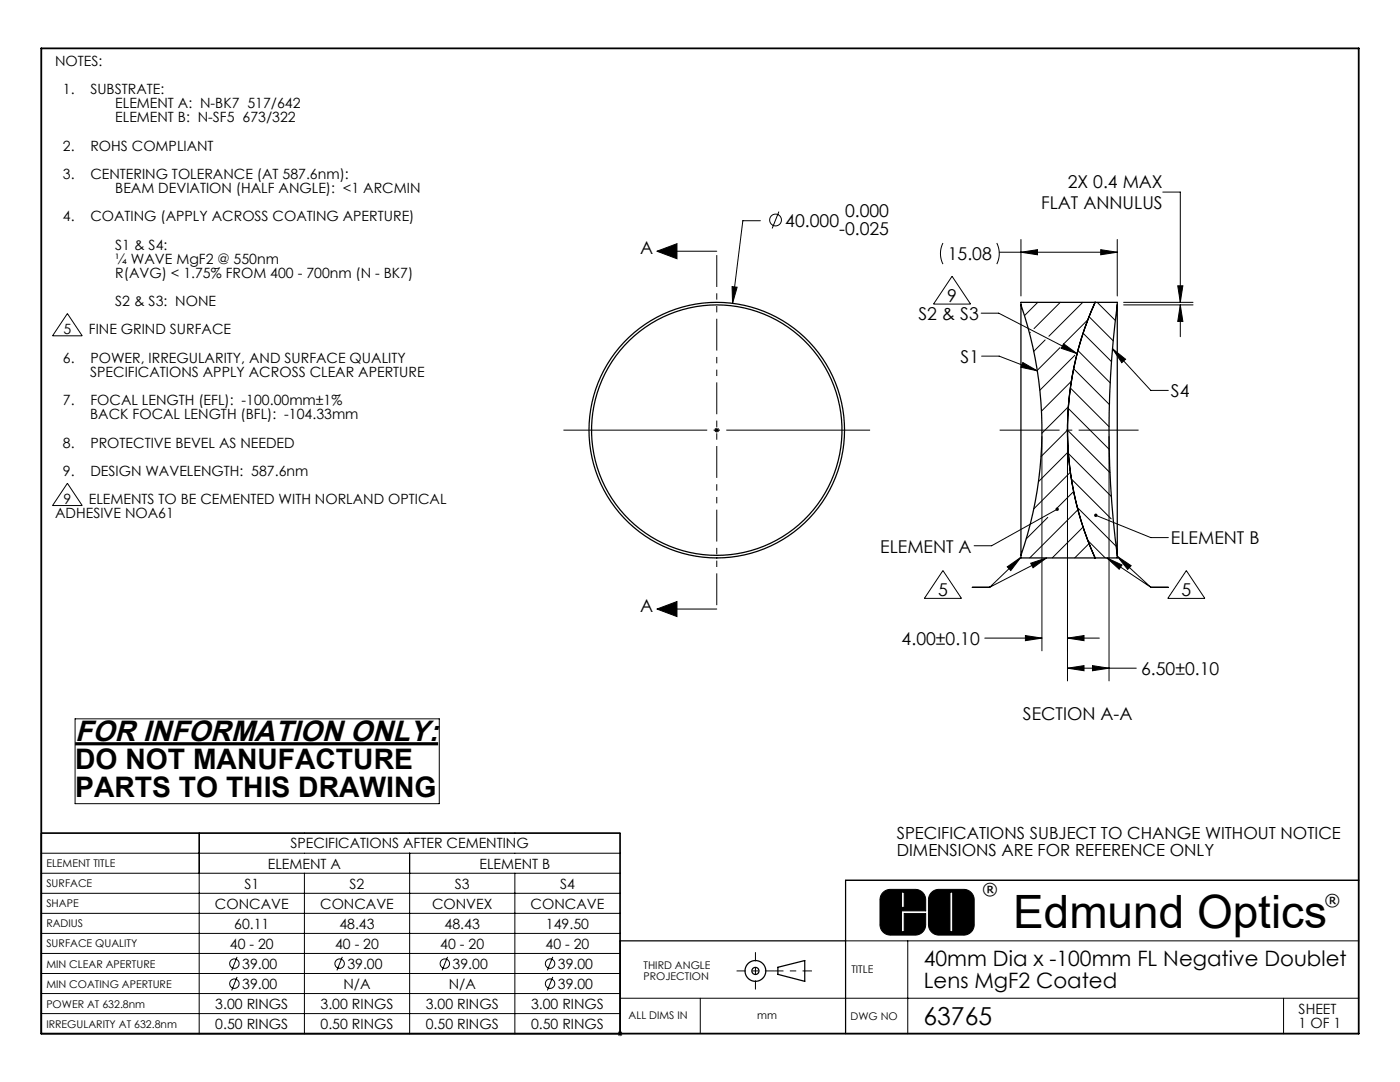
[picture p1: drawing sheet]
<svg xmlns="http://www.w3.org/2000/svg" width="279mm" height="216mm" viewBox="0 0 279 216" stroke-linecap="round" stroke-linejoin="round" font-family="sans-serif">
<g fill="none" stroke="#000" stroke-width=".25">
<path d="M203.8 60.8a76.6 76.6 0 0 1 0 50M203.8 60.8v50M203.8 60.8v-.5h19.2v.5M218.6 60.3a61.7 61.7 0 0 0 0 51M218.6 60.3h.1M223 60.8a190.6 190.6 0 0 0 0 50M223 60.8v50M203.8 110.8v.5h19.2v-.5M218.6 111.3h.1M8.3 166.2h115.5v40h-115.5zM271.2 175.7h-102.4v30.5M123.8 187.7h45"/>
<path d="M155.2 193l5.4-1.3v4.1l-5.4-1.4z"/>
<circle cx="143" cy="85.8" r="25.5"/>
<circle cx="143" cy="85.8" r="25"/>
<circle cx="150.8" cy="193.7" r="2.07"/>
<circle cx="150.8" cy="193.7" r=".71"/>
</g>
<g fill="none" stroke="#000" stroke-width=".2">
<path d="M232.1 38.3h3.5v22M131.1 50.1h11.9M131.1 50.1l4-1.5v3zM146.1 57.2l1 .1-.9 3.2zM151.7 44h-3.5l-2 16.5M155.4 42.2l-1.3 3.4M188.2 48.5a4.7 4.7 0 0 0 0 4.2M190 55.1l3.7 5.6h-7.4zM198.9 48.5a4.7 4.7 0 0 1 0 4.2M199.4 50.3h23.6M203.8 47.8v11.3M203.8 50.3l3.3-.5v1z"/>
<path d="M219.7 49.8l3.3 .5-3.3 .5zM223 47.8v11.3M235 57h1.1l-.5 3.3zM13.4 62.6l3 4.4h-5.9zM195.8 62.5h3.5l15.7 8.1M195.9 71.1h3.5l7.6 2.9M204.1 72.3l2.9 1.7-3.2-.7zM205.6 66.3l-.1 .2M207.1 60.3l-2.6 2.7M208.6 67.8l-2.3 2.3M211.5 69.4l-4.4 4.4M211.6 60.3l-5.2 5.3"/>
<path d="M212.3 68.6l2.7 2-3.2-1.1zM213.6 77.4l7.7 7.7M213.8 76.1l-6 5.9M214.3 73.6l7.1 7.1M214.5 70.9l-7 7M215.1 69.9l6.5 6.5M216.1 60.3l-6.8 6.8M216.1 66.5l5.7 5.7M217.1 63.8l-4.8 4.8M217.3 63.2l4.9 4.8M219 60.3l3.6 3.6M222 69.6l2.6 2.1-.7 .7z"/>
<path d="M222 69.6l7.7 8.3h3.5M224.2 60.3h13.9M224.2 60.8h13.9M235.6 60.8l.5 3.3h-1.1zM235.6 60.8v6.4M13.4 96.4l3 4.5h-5.9zM142.5 85.8h1M142.7 85.5l.7 .7M143 85.3v1M143.4 85.5l-.7 .7M207.8 91.1l5.2-5.3 8.5 8.5M207.9 87.1v42.8"/>
<path d="M213 87.1v48.8M213.2 81.5l8.2 8.2M213.2 90.2l-6 5.9M213.2 90.5l8.6 8.6M213.2 81.2l-5.3 5.2M213.6 94.2l-7.3 7.3M213.8 95.6l8 7.9M214.3 98.1l-3.4 3.3M221.3 87.1v48.8M188.2 113.8l3.7 5.6h-7.4zM194 117.2h3.5M201 113.1l2.8-1.9-2.1 2.6z"/>
<path d="M203.8 111.2l-6.3 6M205.7 112.4l3.2-1.1-2.7 2zM208.9 111.3l-11.4 5.9M209.1 103.2l-4.3 4.3M211 101.6l-13.1 7.3h-3.5M215 101.3l7.7 7.7M215.1 101.7l-9.6 9.6M216.1 105.2l-6.1 6.1M217.1 107.8l3.5 3.5M217.3 108.5l-2.8 2.8M218.7 102.8l11 4.5h3.5M220.9 111.3l3 1.4-.5 .9z"/>
<path d="M220.9 111.3l8.8 5.9M223 111l2.7 1.9-.6 .7zM223 111l6.7 6.2M229.7 117.2h3.5M236.8 113.9l3.7 5.5h-7.4zM131.1 121.5h11.9M131.1 121.5l4-1.5v3zM196.5 127.3h11.4M204.6 126.8l3.3 .5-3.3 .5zM213 127.3l3.3-.5v1zM213 133.3l3.3-.5v1zM213 127.3h6.4"/>
<path d="M213 133.3h13.8M218 132.8l3.3 .5-3.3 .5zM15 143.4h72.7v17h-72.7zM8.3 170.2h115.5M8.3 174.2h115.5M8.3 178.2h115.5M39.8 166.2v40M60.8 174.2v32M81.8 170.2v36M102.8 174.2v32M168.8 175.7h102.4M176.2 178.2a2.07 2.07 0 0 1 1.5-.7h5a2.07 2.07 0 0 1 2 2v2.2h-4.8v4.2h.6v-3.6h4.2v2.2a2.07 2.07 0 0 1-2 2.1h-5a2.07 2.07 0 0 1-2.1-2.1v-5.2l.2-.6z"/>
<path d="M179.9 178h.6v3.1h-.6zM186 178l.5-.4 .7-.1h5.1a2.07 2.07 0 0 1 2.1 2v5a2.07 2.07 0 0 1-2.1 2.1h-4.9a2.07 2.07 0 0 1-2.1-2.1v-5a2.07 2.07 0 0 1 .7-1.5zM189.6 178h.5v7.9h-.5zM8.3 182.2h115.5M8.3 186.2h115.5M8.3 190.2h115.5M8.3 194.2h115.5M8.3 198.2h115.5M47.3 190.9l-1.1 2.7M47.3 194.9l-1.1 2.7M68.3 190.9l-1.1 2.7M89.3 190.9l-1.1 2.7"/>
<path d="M110.3 190.9l-1.1 2.7M110.3 194.9l-1.1 2.7M123.8 199.2h147.4M139.8 199.2v7M168.8 187.7h102.4M181.2 187.7v18.5M256.2 199.2v7M8.3 202.2h115.5M123.3 206.2h1M123.4 205.9l.7 .7M123.8 205.7v1M124.1 205.9l-.7 .7"/>
<path d="M168.8 206.2h102.4"/>
<circle cx="154.8" cy="43.9" r="1.18"/>
<circle cx="46.8" cy="192.3" r=".94"/>
<circle cx="46.8" cy="196.3" r=".94"/>
<circle cx="67.8" cy="192.3" r=".94"/>
<circle cx="88.8" cy="192.3" r=".94"/>
<circle cx="109.8" cy="192.3" r=".94"/>
<circle cx="109.8" cy="196.3" r=".94"/>
</g>
<path d="M154.5 193.7h-7.5M154.5 193.7h7.5" fill="none" stroke="#000" stroke-width=".2" stroke-dasharray="30.5 1.3 1.3 1.3" stroke-dashoffset="28.6" stroke-linecap="butt"/>
<path d="M150.8 190v7.4" fill="none" stroke="#000" stroke-width=".2" stroke-dasharray="30.5 1.3 1.3 1.3" stroke-dashoffset="28.7" stroke-linecap="butt"/>
<path d="M8.2 9.7h263v196.5h-263z" fill="none" stroke="#000" stroke-width=".36"/>
<path d="M179.9 178v3.1h.6v-3.1zM176.3 178l.5-.4 .7-.1h5.2l.8 .1 .7 .5 .5 1.1v2.5h-4.8v4.2h.6v-3.6h4.2v2.6l-.6 1.1-.6 .4-.7 .2h-5.1l-.9-.2-.6-.4-.4-.6-.2-.7v-5.2l.2-.7zM189.6 178v7.9h.5v-7.9zM185.9 178l.6-.4 .7-.1h5.1l.9 .1 .6 .5 .4 .6 .2 .7v5.1l-.2 .9-.4 .6-.6 .4-.7 .2h-5.1l-.9-.2-.6-.4-.4-.6-.2-.7v-5.2l.2-.8z" fill-rule="evenodd" fill="#000"/>
<path d="M15 148.4h72.4" fill="none" stroke="#000" stroke-width=".63" stroke-linecap="butt"/>
<path d="M143 121.5v-71.4" fill="none" stroke="#000" stroke-width=".2" stroke-dasharray="6.3 1.3 1.3 1.3 1.3 1.3" stroke-dashoffset="-.8" stroke-linecap="butt"/>
<path d="M112.4 85.8h61.2" fill="none" stroke="#000" stroke-width=".2" stroke-dasharray="30.5 1.3 1.3 1.3" stroke-dashoffset="1.8" stroke-linecap="butt"/>
<path d="M199.5 85.8h27.7" fill="none" stroke="#000" stroke-width=".2" stroke-dasharray="30.5 1.3 1.3 1.3" stroke-dashoffset="18.5" stroke-linecap="butt"/>
<g fill="#000">
<path d="M203.8 50.3l3.3-.5v1zM219.7 49.8l3.3 .5-3.3 .5z"/>
<path d="M146.1 57.2l.1 3.3 .9-3.2zM213 127.3l3.3-.5v1zM204.6 126.8l3.3 .5-3.3 .5zM218 132.8l3.3 .5-3.3 .5zM213 133.3l3.3-.5v1zM235 57h1.1l-.5 3.3zM235.6 60.8l.5 3.3h-1.1z"/>
<path d="M204.1 72.3l2.9 1.7-3.2-.7zM212.3 68.6l2.7 2-3.2-1.1zM222 69.6l2.6 2.1-.7 .7zM210.8 101.4a.34 .34 0 0 0-.1 .4 .34 .34 0 0 0 .5 .1 .34 .34 0 0 0 .1-.5l-.3 .2 .3-.2-.2-.1zM218.5 102.6l-.1 .1 .3 .1-.3-.1a.34 .34 0 0 0 .3 .5 .34 .34 0 0 0 .3-.5 .34 .34 0 0 0-.5-.1zM201 113.1l2.8-1.9-2.1 2.6zM205.7 112.4l3.2-1.1-2.7 2zM220.9 111.3l3 1.4-.5 .9zM223 111l2.7 1.9-.6 .7z"/>
<path d="M131.1 121.5l4-1.5v3zM131.1 50.1l4-1.5v3z"/>
</g>
<text font-size="9.2" x="202.2" y="185.2">Edmund Optics</text>
<text font-size="5.8" x="15" y="147.8">FOR INFORMATION ONLY:</text>
<g font-size="5.6">
<text x="15" y="153.4">DO NOT MANUFACTURE</text>
<text x="15" y="159.1">PARTS TO THIS DRAWING</text>
</g>
<text font-size="4.9" x="184.3" y="204.5">63765</text>
<g font-size="4.2">
<text x="184.4" y="192.9">40mm Dia x -100mm FL Negative Doublet</text>
<text x="184.4" y="197.1">Lens MgF2 Coated</text>
</g>
<g font-size="3.5">
<text x="207.8" y="41.8">FLAT ANNULUS</text>
<text x="213.1" y="37.6">2X 0.4 MAX</text>
<text x="156.7" y="45.2">40.000</text>
<text x="167.5" y="46.8">-0.025</text>
<text x="168.6" y="43.3">0.000</text>
<text x="127.8" y="50.8">A</text>
<text x="189.2" y="51.9">15.08</text>
<text x="183.3" y="63.9">S2 &amp; S3</text>
<text x="189" y="60.2">9</text>
<text x="191.7" y="72.4">S1</text>
<text x="233.7" y="79.3">S4</text>
<text x="175.7" y="110.3">ELEMENT A</text>
<text x="233.7" y="108.6">ELEMENT B</text>
<text x="187.2" y="119">5</text>
<text x="235.8" y="119">5</text>
<text x="127.8" y="122.2">A</text>
<text x="179.9" y="128.7">4.00±0.10</text>
<text x="227.7" y="134.7">6.50±0.10</text>
<text x="204.2" y="143.6">SECTION A-A</text>
</g>
<g font-size="3.3">
<text x="179" y="167.4">SPECIFICATIONS SUBJECT TO CHANGE WITHOUT NOTICE</text>
<text x="179" y="170.9">DIMENSIONS ARE FOR REFERENCE ONLY</text>
<text x="196.1" y="178.5">®</text>
<text x="264.4" y="180.7">®</text>
</g>
<g font-size="2.8">
<text x="11" y="13.1">NOTES:</text>
<text x="12.6" y="18.8">1.</text>
<text x="18" y="18.8">SUBSTRATE:</text>
<text x="23" y="21.6">ELEMENT A: N-BK7 517/642</text>
<text x="23" y="24.4">ELEMENT B: N-SF5 673/322</text>
<text x="12.6" y="35.7">3.</text>
<text x="12.6" y="30">2.</text>
<text x="18" y="35.7">CENTERING TOLERANCE (AT 587.6nm):</text>
<text x="18" y="30">ROHS COMPLIANT</text>
<text x="23" y="38.5">BEAM DEVIATION (HALF ANGLE): &lt;1 ARCMIN</text>
<text x="12.6" y="44.2">4.</text>
<text x="18" y="44.2">COATING (APPLY ACROSS COATING APERTURE)</text>
<text x="23" y="49.8">S1 &amp; S4:</text>
<text x="23" y="52.6">¼ WAVE MgF2 @ 550nm</text>
<text x="23" y="55.4">R(AVG) &lt; 1.75% FROM 400 - 700nm (N - BK7)</text>
<text x="23" y="61.1">S2 &amp; S3: NONE</text>
<text x="12.7" y="66.7">5</text>
<text x="17.7" y="66.7">FINE GRIND SURFACE</text>
<text x="12.6" y="72.4">6.</text>
<text x="18" y="75.2">SPECIFICATIONS APPLY ACROSS CLEAR APERTURE</text>
<text x="18" y="72.4">POWER, IRREGULARITY, AND SURFACE QUALITY</text>
<text x="12.6" y="80.8">7.</text>
<text x="18" y="83.7">BACK FOCAL LENGTH (BFL): -104.33mm</text>
<text x="18" y="80.8">FOCAL LENGTH (EFL): -100.00mm±1%</text>
<text x="12.6" y="89.3">8.</text>
<text x="18" y="89.3">PROTECTIVE BEVEL AS NEEDED</text>
<text x="12.6" y="95">9.</text>
<text x="18" y="95">DESIGN WAVELENGTH: 587.6nm</text>
<text x="12.7" y="100.5">9</text>
<text x="17.7" y="100.6">ELEMENTS TO BE CEMENTED WITH NORLAND OPTICAL</text>
<text x="11" y="103.4">ADHESIVE NOA61</text>
<text x="53.5" y="173.3">ELEMENT A</text>
<text x="58" y="169.3">SPECIFICATIONS AFTER CEMENTING</text>
<text x="95.7" y="173.3">ELEMENT B</text>
<text x="48.8" y="177.3">S1</text>
<text x="69.8" y="177.3">S2</text>
<text x="90.8" y="177.3">S3</text>
<text x="111.8" y="177.3">S4</text>
<text x="42.9" y="181.3">CONCAVE</text>
<text x="46.7" y="185.3">60.11</text>
<text x="63.9" y="181.3">CONCAVE</text>
<text x="67.7" y="185.3">48.43</text>
<text x="86.2" y="181.3">CONVEX</text>
<text x="88.7" y="185.3">48.43</text>
<text x="105.9" y="181.3">CONCAVE</text>
<text x="109" y="185.3">149.50</text>
<text x="45.9" y="189.3">40 - 20</text>
<text x="66.9" y="189.3">40 - 20</text>
<text x="87.9" y="189.3">40 - 20</text>
<text x="108.9" y="189.3">40 - 20</text>
<text x="48.3" y="193.3">39.00</text>
<text x="48.3" y="197.3">39.00</text>
<text x="68.5" y="197.3">N/A</text>
<text x="69.3" y="193.3">39.00</text>
<text x="89.5" y="197.3">N/A</text>
<text x="90.3" y="193.3">39.00</text>
<text x="111.3" y="193.3">39.00</text>
<text x="111.3" y="197.3">39.00</text>
<text x="43" y="201.3">3.00 RINGS</text>
<text x="64" y="201.3">3.00 RINGS</text>
<text x="85" y="201.3">3.00 RINGS</text>
<text x="106" y="201.3">3.00 RINGS</text>
<text x="259.2" y="202.2">SHEET</text>
<text x="43" y="205.3">0.50 RINGS</text>
<text x="64" y="205.3">0.50 RINGS</text>
<text x="85" y="205.3">0.50 RINGS</text>
<text x="106" y="205.3">0.50 RINGS</text>
<text x="259.2" y="205.1">1 OF 1</text>
</g>
<g font-size="2.1">
<text x="9.3" y="173">ELEMENT TITLE</text>
<text x="9.3" y="177">SURFACE</text>
<text x="9.3" y="181">SHAPE</text>
<text x="9.3" y="185">RADIUS</text>
<text x="9.3" y="189">SURFACE QUALITY</text>
<text x="9.3" y="193.1">MIN CLEAR APERTURE</text>
<text x="9.3" y="197.1">MIN COATING APERTURE</text>
<text x="128.4" y="193.4">THIRD ANGLE</text>
<text x="128.4" y="195.5">PROJECTION</text>
<text x="169.9" y="194.2">TITLE</text>
<text x="9.3" y="201">POWER AT 632.8nm</text>
<text x="125.5" y="203.3">ALL DIMS IN</text>
<text x="151.1" y="203.3">mm</text>
<text x="169.7" y="203.5">DWG NO</text>
<text x="9.3" y="205">IRREGULARITY AT 632.8nm</text>
</g>
</svg>
